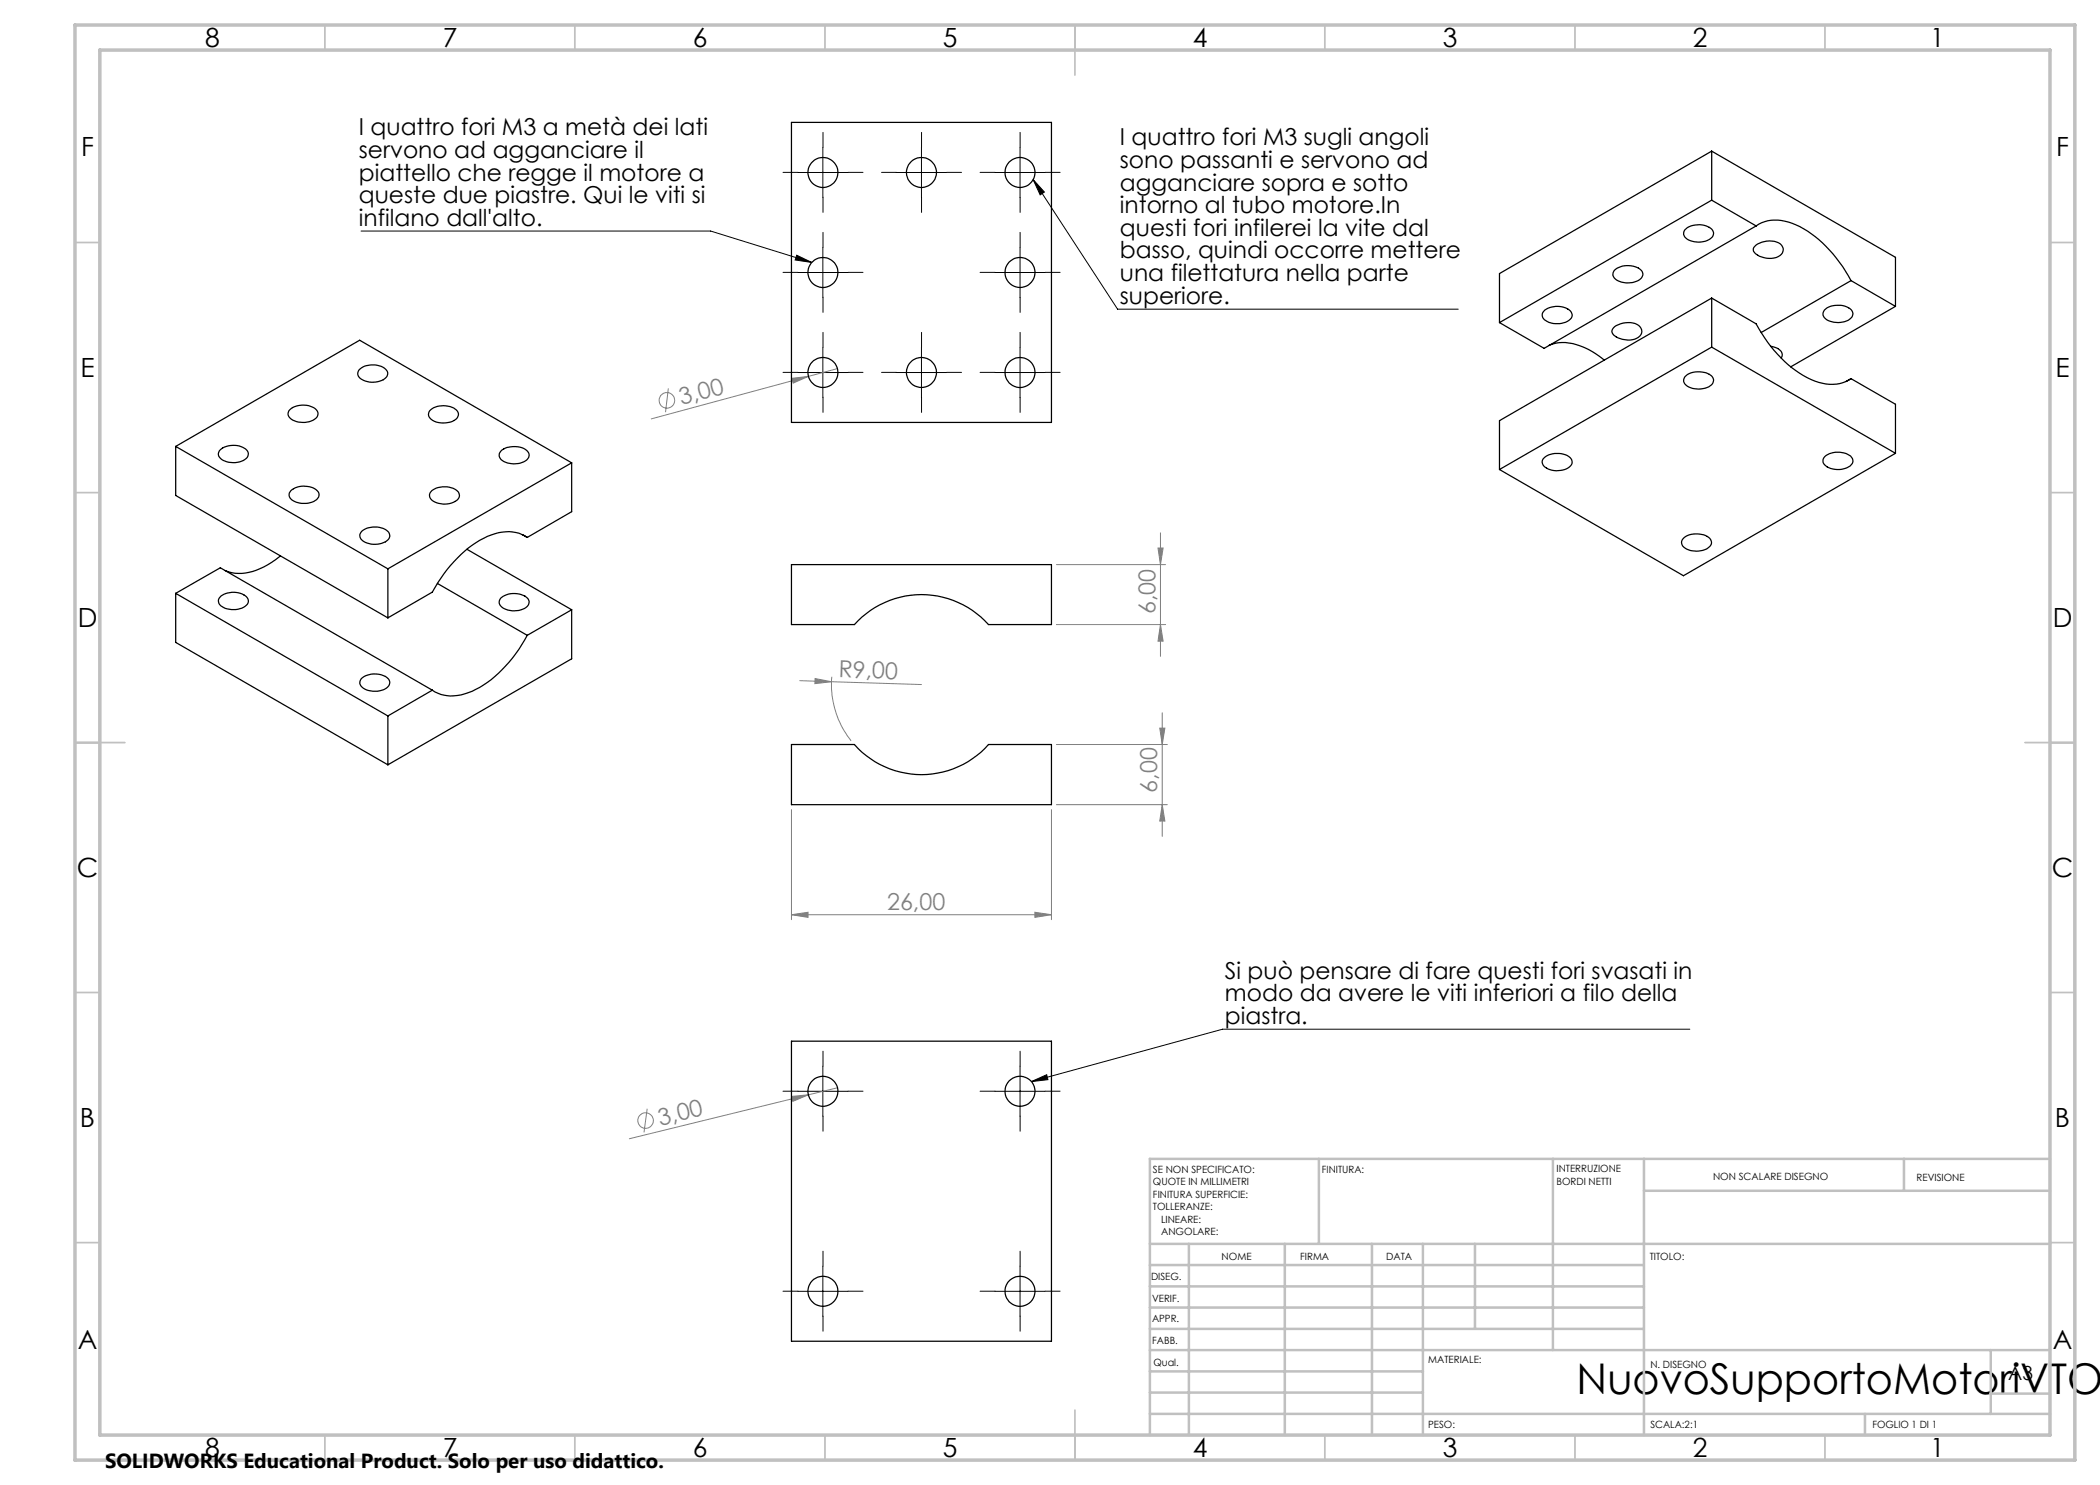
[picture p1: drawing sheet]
<svg xmlns="http://www.w3.org/2000/svg" width="420mm" height="297mm" viewBox="0 0 420 297" stroke-linecap="round" stroke-linejoin="round" font-family="sans-serif">
<g fill="none" stroke="#808080" stroke-width=".2">
<path d="M133.7 77.7l-.6 4.7M158.4 75.7l3.3-.4-3.1 1.3zM161.7 75.3l-31.5 8.5M167.5 73.7l-5.8 1.6M211.3 112.9h21.8M231.6 109.6h1l-.5 3.3zM232.1 106.6v24.7M159.9 136.1l24.4 .8M163 135.7l3.3 .6-3.3 .4zM166.4 135.4a18.2 18.2 0 0 0 3.8 12.8M211.3 124.9h21.8M232.1 124.9l.5 3.3h-1z"/>
<path d="M211.3 148.9h22.2M232 145.6h1l-.6 3.3zM232.4 142.6v24.7M158.3 161.9v22M210.3 161.9v22M211.3 160.9h22.2M232.4 160.9l.6 3.3h-1zM158.3 182.9l3.3-.4v1zM158.3 182.9h52M207 182.5l3.3 .4-3.3 .6zM158.3 219.3l3.4-.3-3.1 1.3zM161.7 219l-35.8 8.7"/>
<path d="M167.5 217.6l-5.8 1.4M129.4 221.8l-.6 4.7"/>
<circle cx="133.4" cy="80.1" r="1.54"/>
<circle cx="129.1" cy="224.1" r="1.56"/>
</g>
<g fill="none" stroke="#000" stroke-width=".2">
<path d="M159.6 34.5h10M164.6 29.5v10M179.3 34.5h10M184.3 29.5v10M199 34.5h10M204 29.5v10M206.6 35.9l2.3 2.5-.9 .6zM206.6 35.9l16.9 25.9h68.1M72.2 46.2h69.9l20.2 6.3M159.3 51l3 1.5-3.3-.5zM159.6 54.5h10M164.6 49.5v10"/>
<path d="M199 54.5h10M204 49.5v10M159.6 74.5h10M164.6 69.5v10M179.3 74.5h10M184.3 69.5v10M199 74.5h10M204 69.5v10M159.6 218.3h10M164.6 213.3v10M199 218.3h10M204 213.3v10"/>
<path d="M206.3 216.3l3-1.4 .3 1zM338 205.8h-93.5l-38.2 10.5M159.6 258.3h10M164.6 253.3v10M199 258.3h10M204 253.3v10"/>
</g>
<g fill="none" stroke="#000" stroke-width=".2" stroke-dasharray="15.2 1.3 1.3 1.3">
<path d="M159.6 34.5h-3M164.6 29.5v-3M164.6 39.5v3M169.6 34.5h3M179.3 34.5h-3M184.3 29.5v-3M184.3 39.5v3M189.3 34.5h3M199 34.5h-3M204 29.5v-3M204 39.5v3M209 34.5h3"/>
<path d="M159.6 54.5h-3M164.6 49.5v-3M164.6 59.5v3M169.6 54.5h3M199 54.5h-3M204 49.5v-3M204 59.5v3M209 54.5h3M159.6 74.5h-3M164.6 69.5v-3M164.6 79.5v3M169.6 74.5h3"/>
<path d="M179.3 74.5h-3M184.3 69.5v-3M184.3 79.5v3M189.3 74.5h3M199 74.5h-3M204 69.5v-3M204 79.5v3M209 74.5h3M159.6 218.2h-3M164.6 213.2v-3M169.6 218.2h3M199 218.2h-3"/>
<path d="M204 213.2v-3M209 218.2h3M164.6 223.2v3M204 223.2v3M159.6 258.2h-3M164.6 253.2v-3M169.6 258.2h3M199 258.2h-3M204 253.2v-3M209 258.2h3M164.6 263.2v3M204 263.2v3"/>
</g>
<g fill="none" stroke="#c0c0c0" stroke-width=".35">
<path d="M65 5v5M115 5v5M165 5v5M215 5v10M265 5v5M315 5v5M365 5v5M15 48.5h5M410 48.5h5M15 98.5h5M410 98.5h5M15 148.5h10"/>
<path d="M405 148.5h10M15 198.5h5M410 198.5h5M15 248.5h5M410 248.5h5M65 287v5M115 287v5M165 287v5M215 282v10M265 287v5M315 287v5M365 287v5"/>
</g>
<g fill="none" stroke="#c0c0c0" stroke-width=".5">
<path d="M263.8 231.8v17M310.6 231.8v38.2M328.8 231.8v55.2M328.8 238.2h81.2M380.8 231.8v6.4M410 231.8h-180v55.2M230 248.8h180M230 257.3h98.8M230 253h98.8M237.8 248.8v38.2M257 248.8v38.2M274.4 248.8v38.2"/>
<path d="M284.6 248.8v38.2M295 248.8v17M230 265.8h98.8M230 261.5h98.8M230 278.5h54.6M230 274.3h54.6M230 270h180M398.1 270v12.8M398.1 278.7h11.9M230 282.8h180M373 282.8v4.2"/>
</g>
<path d="M15 5h400v287h-400zM20 10h390v277h-390z" fill="none" stroke="#c0c0c0" stroke-width=".7"/>
<path d="M206.6 35.9l2.3 2.5-.9 .6zM159.3 51l3 1.5-3.3-.5zM206.3 216.3l3-1.4 .3 1z" fill="#000"/>
<g fill="#808080">
<path d="M163 135.7l3.3 .6-3.3 .4z"/>
<path d="M158.3 219.3l3.4-.3-3.1 1.3z"/>
<path d="M158.4 75.7l3.3-.4-3.1 1.3z"/>
<path d="M207 182.5l3.3 .4-3.3 .6zM158.3 182.9l3.3-.4v1z"/>
<path d="M231.6 109.6h1l-.5 3.3zM232.1 124.9l.5 3.3h-1zM232 145.6h1l-.6 3.3zM232.4 160.9l.6 3.3h-1z"/>
</g>
<g fill="none" stroke="#000" stroke-width=".25">
<path d="M158.3 24.5h52v60h-52zM342.3 30.2v9.8M342.3 30.2l-42.4 24.5v9.8M342.3 30.2l36.8 21.3v9.8M322.9 54.1a4.2 4.2 0 0 1 5.5 .2 1.43 1.43 0 0 1-1.1 2 4.3 4.3 0 0 1-4.5-.7l-.2-.8zM337 45.9a4.1 4.1 0 0 1 5.5 .2 1.43 1.43 0 0 1-1.1 2 4.3 4.3 0 0 1-4.4-.7l-.3-.7zM342.3 59.6l8.9 5.2a24.6 24.6 0 0 0 11.8 11.4 7.8 7.8 0 0 0 7.2-.5M342.3 40l8.9 5.2M342.3 40l-42.4 24.5M342.3 59.6v9.8M342.3 59.6l-42.4 24.5v9.8M351 49.2a4.3 4.3 0 0 1 5.3-.2 1.55 1.55 0 0 1-1.1 2.5 4.4 4.4 0 0 1-4.5-1.3 .86 .86 0 0 1 .3-1z"/>
<path d="M351.2 45.2a7.9 7.9 0 0 1 8-.2 25.2 25.2 0 0 1 11 11.1M351.2 45.2l-42.4 24.5-8.9-5.2M370.2 56.1l8.9 5.2M370.2 56.1l-18 10.4M71.8 74a4.2 4.2 0 0 1 5.5 .1 1.35 1.35 0 0 1-1 2 4.1 4.1 0 0 1-4.6-.9l-.2-.4zM309 62a4.2 4.2 0 0 1 5.3 .4 1.26 1.26 0 0 1-.8 1.9 4 4 0 0 1-5-.8v-.8zM309.8 69.1a8.4 8.4 0 0 1 7 .4l2.3 1.2 1.8 1.3M322.7 65.6a4.5 4.5 0 0 1 5-.5 1.44 1.44 0 0 1 .6 1.4 1.44 1.44 0 0 1-1 1.2 4.6 4.6 0 0 1-4.7-.9 .86 .86 0 0 1 .1-1.2zM337 75.3a4.2 4.2 0 0 1 5.5 .2 1.43 1.43 0 0 1-1.1 2 4.3 4.3 0 0 1-4.4-.7l-.3-.7zM342.3 69.4l36.8 21.3M342.3 69.4l-42.4 24.5M354.2 69.2a2.23 2.23 0 0 1 2.2 1.9l-.2 .5"/>
<path d="M364.9 62a4.2 4.2 0 0 1 5.5 .2 1.43 1.43 0 0 1-1.1 2 4.3 4.3 0 0 1-4.5-.7l-.2-.7zM370.2 75.7l8.9 5.2v9.8M370.2 75.7l-1 .6M379.1 61.3l-21 12.1M35.1 89.3l42.5 24.5M35.1 89.3l36.8-21.3 42.4 24.6M35.1 89.3v9.8l42.5 24.5M44 90a4.1 4.1 0 0 1 5.5 .3 1.34 1.34 0 0 1-.9 1.8 4 4 0 0 1-4.9-.9v-.5zM58 81.9a4.2 4.2 0 0 1 5.3 .1 1.3 1.3 0 0 1-.7 2.1 4.3 4.3 0 0 1-4.8-.7l-.2-.7zM58.2 98.1a4.2 4.2 0 0 1 5.5 .3 1.68 1.68 0 0 1-1.7 2.1 3.8 3.8 0 0 1-4.1-1.1v-.8zM85.9 82.2a4.2 4.2 0 0 1 5.6 0 1.39 1.39 0 0 1-1 2.1 4.1 4.1 0 0 1-4.7-.9l-.1-.5zM86.4 98.1a4.4 4.4 0 0 1 5.3 .3 1.37 1.37 0 0 1-1 2.1 4.4 4.4 0 0 1-4.5-.7l-.3-.4v-.5z"/>
<path d="M100.2 90.2a4.3 4.3 0 0 1 5.3 .1 1.29 1.29 0 0 1-.7 2.1 4.3 4.3 0 0 1-4.8-.7l-.2-.8zM114.3 92.6v9.7l-8.9 5.2M114.3 92.6l-36.7 21.2M308.9 91.5a4.3 4.3 0 0 1 5.3 .2 1.22 1.22 0 0 1-.6 1.9 4.1 4.1 0 0 1-5-.6l-.2-.8zM365 91.3a4.3 4.3 0 0 1 5.3 .2 1.28 1.28 0 0 1-.8 2 3.9 3.9 0 0 1-4.9-1l.1-.7zM379.1 90.7l-42.4 24.4-36.8-21.2M35.1 118.7v9.8l42.5 24.5M35.1 118.7l42.5 24.5M35.1 118.7l9-5.1 42.4 24.4M44.2 119.2a4.2 4.2 0 0 1 5.3 .4 1.26 1.26 0 0 1-.8 1.9 4.3 4.3 0 0 1-4.8-.6l-.2-.5v-.5zM56.1 111.2a13.3 13.3 0 0 1-9.1 3.4l-2-.5M72.4 106.2a4.4 4.4 0 0 1 5.4 .3 1.37 1.37 0 0 1-1.1 2 4 4 0 0 1-4.6-.8l-.1-.8z"/>
<path d="M77.6 113.8v9.8M87.5 116.7l17.9 10.4M93.4 109.9l20.9 12.1M100.1 119.7a4.2 4.2 0 0 1 5.6 .1 1.42 1.42 0 0 1-1.2 2 4.3 4.3 0 0 1-4.4-.7l-.3-.7zM104.5 106.9l.9 .6M105.4 107.5a7.6 7.6 0 0 0-7.2-.5 22.8 22.8 0 0 0-10.6 9.6l-1.1 1.8-8.9 5.2M158.3 112.9h52v12h-12.6a18 18 0 0 0-26.8 0h-12.6zM336.8 107.5a4.2 4.2 0 0 1 5.3 .4 1.3 1.3 0 0 1-.8 1.9 4.1 4.1 0 0 1-4.9-.8l-.1-.8zM72.2 135.7a4.2 4.2 0 0 1 5.6 .2 1.45 1.45 0 0 1-1.1 2.1 4.4 4.4 0 0 1-4.5-.8l-.2-.7zM86.5 138l-8.9 5.2M105.4 127.1a25.5 25.5 0 0 1-11 11.2 8.6 8.6 0 0 1-7.4 .1l-.5-.4M114.3 122v9.8l-36.7 21.2"/>
<path d="M114.3 122l-8.9 5.1M77.6 143.2v9.8M158.3 148.9h12.6a17.9 17.9 0 0 0 26.8 0h12.6v12h-52zM158.3 208.2h52v60h-52z"/>
<circle cx="164.6" cy="34.5" r="3"/>
<circle cx="184.3" cy="34.5" r="3"/>
<circle cx="204" cy="34.5" r="3"/>
<circle cx="164.6" cy="54.5" r="3"/>
<circle cx="204" cy="54.5" r="3"/>
<circle cx="164.6" cy="74.5" r="3"/>
<circle cx="184.3" cy="74.5" r="3"/>
<circle cx="204" cy="74.5" r="3"/>
<circle cx="164.6" cy="218.3" r="3"/>
<circle cx="204" cy="218.3" r="3"/>
<circle cx="164.6" cy="258.3" r="3"/>
<circle cx="204" cy="258.3" r="2.99"/>
</g>
<text font-size="8.5" x="315.3" y="278.7">NuovoSupportoMotoriVTOL</text>
<g font-size="5.3">
<text x="41" y="9.5">8</text>
<text x="88.5" y="9.5">7</text>
<text x="138.5" y="9.5">6</text>
<text x="188.5" y="9.5">5</text>
<text x="238.5" y="9.5">4</text>
<text x="288.5" y="9.5">3</text>
<text x="338.5" y="9.5">2</text>
<text x="386" y="9.5">1</text>
<text x="16.2" y="31.2">F</text>
<text x="411.2" y="31.2">F</text>
<text x="16.1" y="75.5">E</text>
<text x="411.1" y="75.5">E</text>
<text x="15.5" y="125.5">D</text>
<text x="410.5" y="125.5">D</text>
<text x="15.4" y="175.5">C</text>
<text x="410.4" y="175.5">C</text>
<text x="16" y="225.5">B</text>
<text x="411" y="225.5">B</text>
<text x="15.5" y="269.7">A</text>
<text x="410.5" y="269.7">A</text>
<text x="41" y="291.5">8</text>
<text x="88.5" y="291.5">7</text>
<text x="138.5" y="291.5">6</text>
<text x="188.5" y="291.5">5</text>
<text x="238.5" y="291.5">4</text>
<text x="288.5" y="291.5">3</text>
<text x="338.5" y="291.5">2</text>
<text x="386" y="291.5">1</text>
</g>
<g font-size="4.7">
<text x="71.8" y="27.1">I quattro fori M3 a metà dei lati</text>
<text x="224" y="29.1">I quattro fori M3 sugli angoli</text>
<text x="71.8" y="31.6">servono ad agganciare il</text>
<text x="224" y="33.6">sono passanti e servono ad</text>
<text x="71.8" y="36.1">piattello che regge il motore a</text>
<text x="71.8" y="40.6">queste due piastre. Qui le viti si</text>
<text x="224" y="38.1">agganciare sopra e sotto</text>
<text x="71.8" y="45.2">infilano dall'alto.</text>
<text x="224" y="42.6">intorno al tubo motore.In</text>
<text x="224" y="47.2">questi fori infilerei la vite dal</text>
<text x="224" y="51.7">basso, quindi occorre mettere</text>
<text x="224" y="56.2">una filettatura nella parte</text>
<text x="224" y="60.7">superiore.</text>
<text x="245" y="195.7">Si può pensare di fare questi fori svasati in</text>
<text x="245" y="200.2">modo da avere le viti inferiori a filo della</text>
<text x="245" y="204.8">piastra.</text>
</g>
<g font-size="4.7" fill="#808080">
<text x="136.3" y="81" transform="rotate(-15 136.3 81)">3,00</text>
<text x="231.1" y="122.9" transform="rotate(-90 231.1 122.9)">6,00</text>
<text x="167.7" y="135.4" transform="rotate(2 167.7 135.4)">R9,00</text>
<text x="231.5" y="158.6" transform="rotate(-90 231.5 158.6)">6,00</text>
<text x="177.4" y="181.9">26,00</text>
<text x="132" y="225.1" transform="rotate(-14 132 225.1)">3,00</text>
</g>
<text font-size="4.1" x="21" y="293.7">SOLIDWORKS Educational Product. Solo per uso didattico.</text>
<text font-size="3.9" x="401.6" y="276">A3</text>
<g font-size="2">
<text x="230.6" y="234.6">SE NON SPECIFICATO:</text>
<text x="230.6" y="237.1">QUOTE IN MILLIMETRI</text>
<text x="230.6" y="239.6">FINITURA SUPERFICIE:</text>
<text x="264.4" y="234.6">FINITURA:</text>
<text x="311.3" y="234.5">INTERRUZIONE</text>
<text x="311.3" y="237">BORDI NETTI</text>
<text x="342.6" y="236">NON SCALARE DISEGNO</text>
<text x="383.3" y="236.2">REVISIONE</text>
<text x="230.6" y="242.1">TOLLERANZE:</text>
<text x="232.2" y="244.6">LINEARE:</text>
<text x="232.2" y="247.1">ANGOLARE:</text>
<text x="244.3" y="252">NOME</text>
<text x="260" y="251.9">FIRMA</text>
<text x="277.2" y="251.9">DATA</text>
<text x="330" y="251.9">TITOLO:</text>
<text x="230.2" y="256.1">DISEG.</text>
<text x="230.4" y="260.3">VERIF.</text>
<text x="230.4" y="264.4">APPR.</text>
<text x="230.5" y="268.8">FABB.</text>
<text x="230.7" y="273.1">Qual.</text>
<text x="285.7" y="272.5">MATERIALE:</text>
<text x="330.1" y="273.6">N. DISEGNO</text>
<text x="285.6" y="285.5">PESO:</text>
<text x="330.1" y="285.6">SCALA:2:1</text>
<text x="374.5" y="285.6">FOGLIO 1 DI 1</text>
</g>
</svg>
